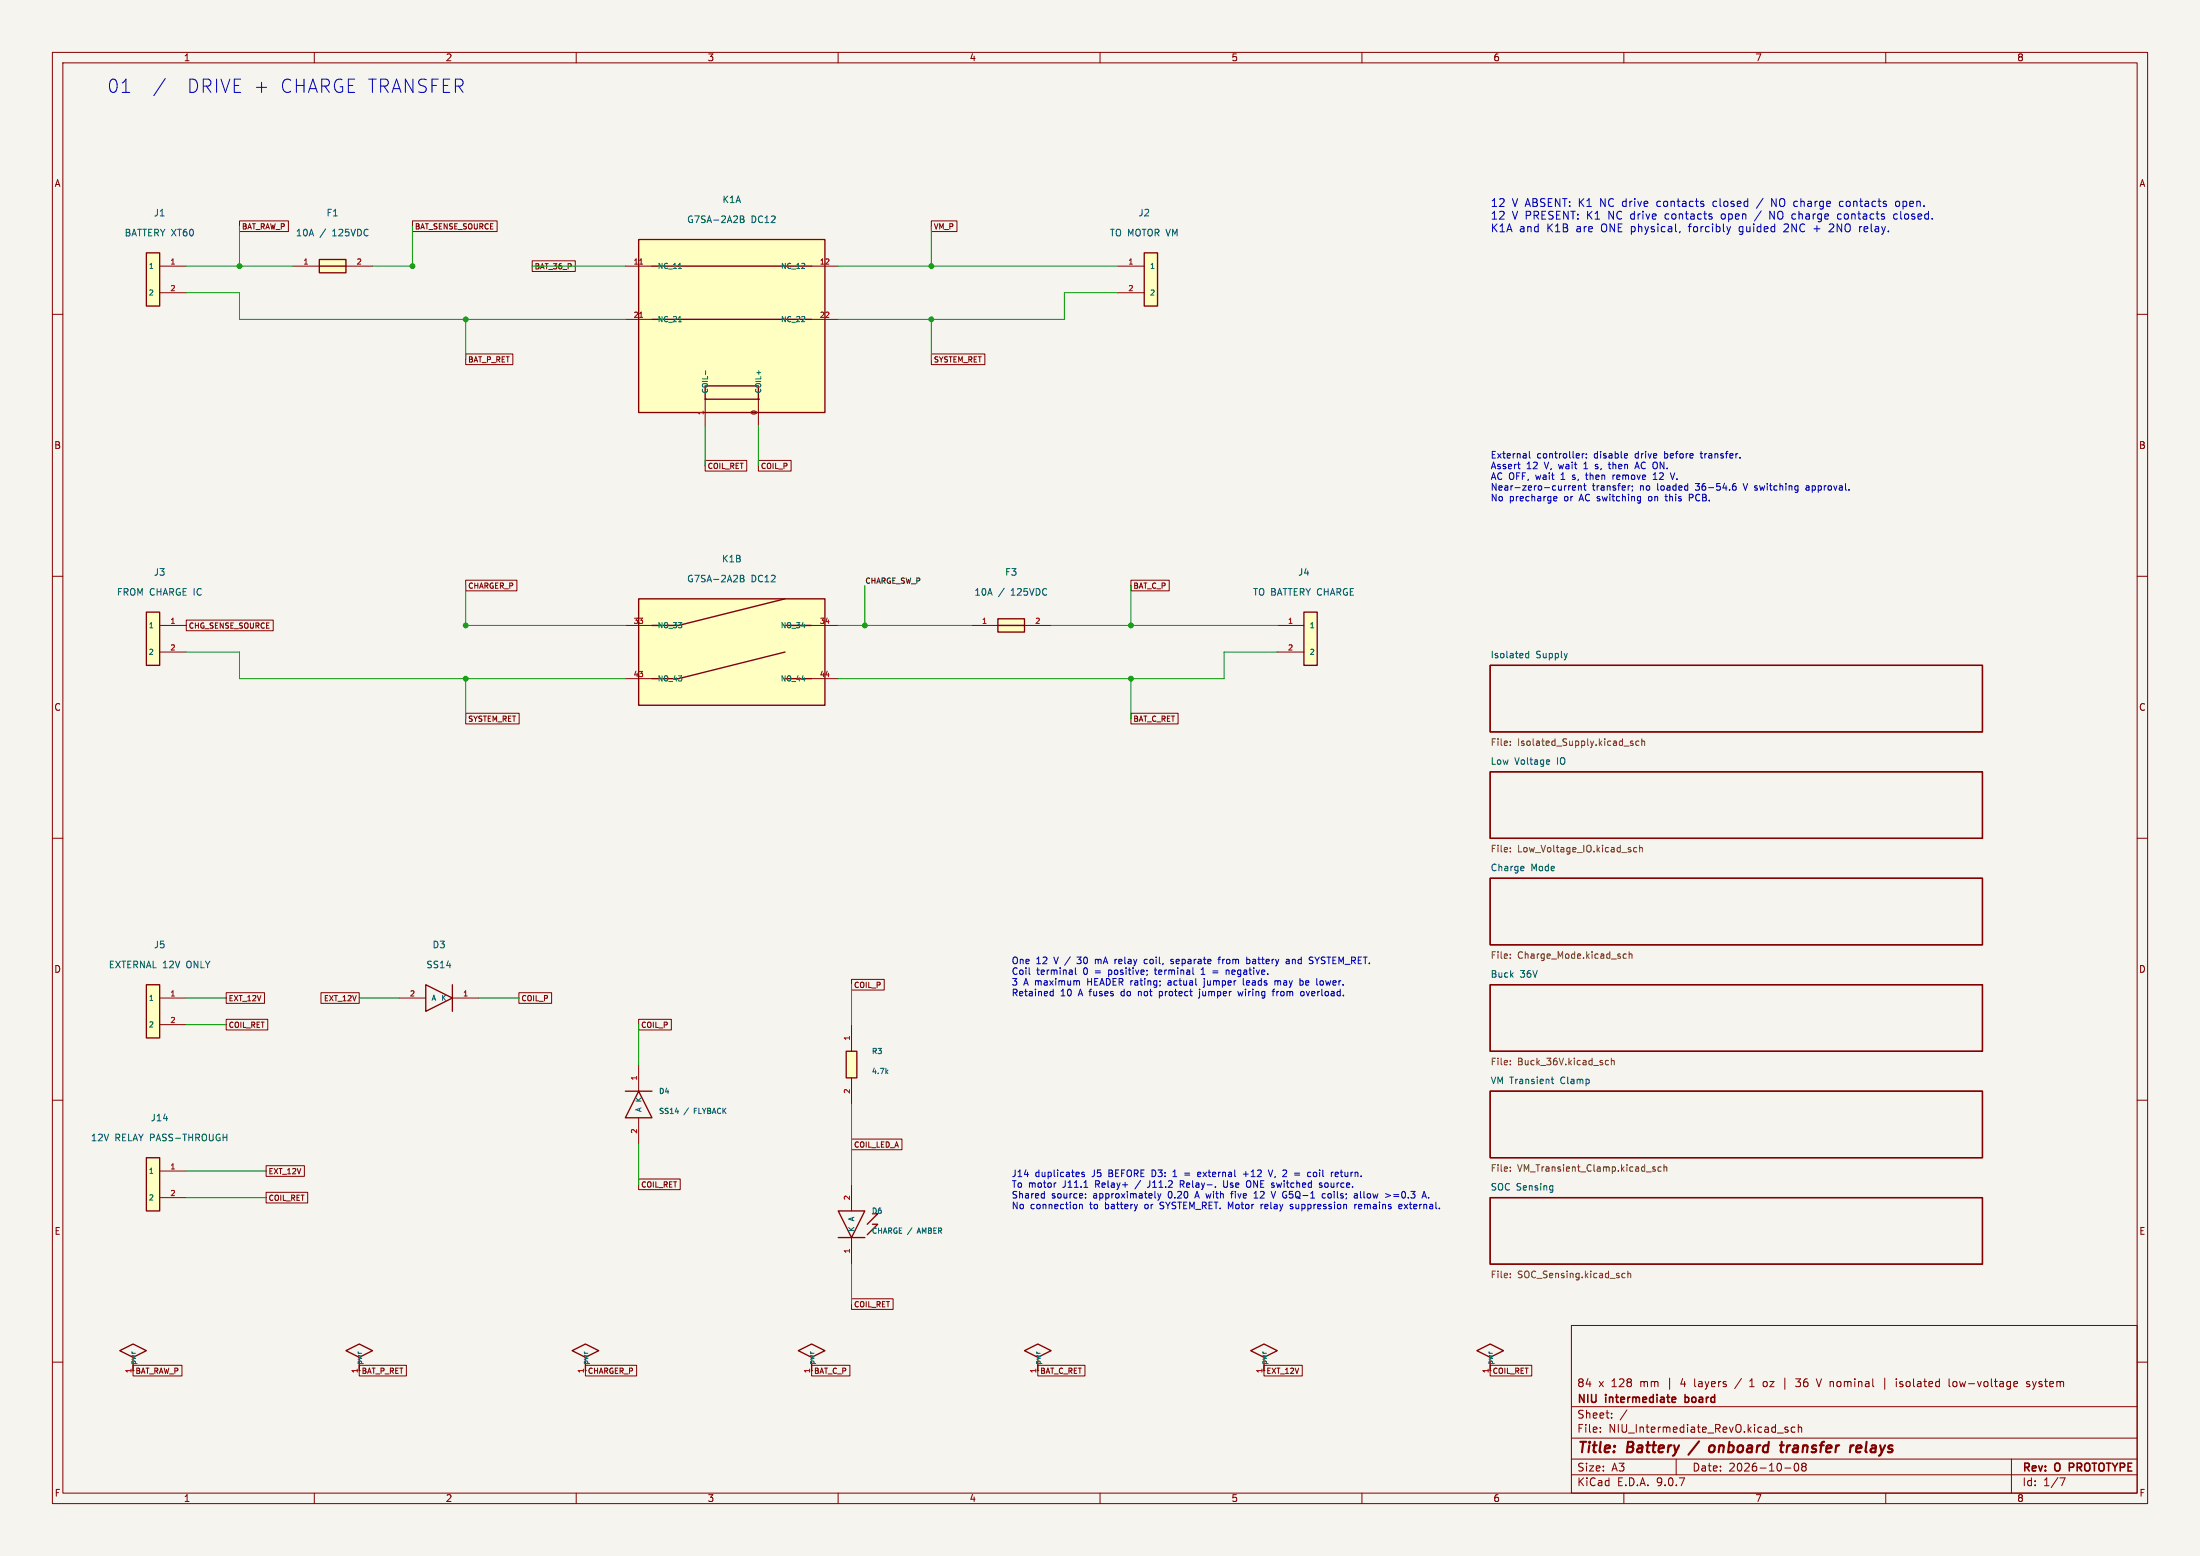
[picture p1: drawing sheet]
(kicad_sch (version 20250114) (generator "eeschema") (paper "A3") (title_block (title "Battery / onboard transfer relays") (date "2026-10-08") (rev "O PROTOTYPE") (company "NIU intermediate board") (comment 1 "84 x 128 mm | 4 layers / 1 oz | 36 V nominal | isolated low-voltage system")) (lib_symbols (symbol "NIU:CONN" (pin_names (offset 1.016)) (in_bom yes) (on_board yes) (property "Reference" "X" (at 0 5.08 0) (effects (font (size 1.27 1.27)))) (property "Value" "CONN" (at 0 -5.08 0) (effects (font (size 1.27 1.27)))) (symbol "CONN_0_1" (rectangle (start -2.54 2.54) (end 0 -7.62) (stroke (width 0.254) (type default)) (fill (type background)))) (symbol "CONN_1_1" (pin passive line (at 5.08 0 180) (length 5.08) (name "1" (effects (font (size 1.0 1.0)))) (number "1" (effects (font (size 1.0 1.0))))) (pin passive line (at 5.08 -5.08 180) (length 5.08) (name "2" (effects (font (size 1.0 1.0)))) (number "2" (effects (font (size 1.0 1.0))))))) (symbol "NIU:CONNL" (pin_names (offset 1.016)) (in_bom yes) (on_board yes) (property "Reference" "X" (at 0 5.08 0) (effects (font (size 1.27 1.27)))) (property "Value" "CONNL" (at 0 -5.08 0) (effects (font (size 1.27 1.27)))) (symbol "CONNL_0_1" (rectangle (start 0 2.54) (end 2.54 -7.62) (stroke (width 0.254) (type default)) (fill (type background)))) (symbol "CONNL_1_1" (pin passive line (at -5.08 0 0) (length 5.08) (name "1" (effects (font (size 1.0 1.0)))) (number "1" (effects (font (size 1.0 1.0))))) (pin passive line (at -5.08 -5.08 0) (length 5.08) (name "2" (effects (font (size 1.0 1.0)))) (number "2" (effects (font (size 1.0 1.0))))))) (symbol "NIU:D" (pin_names (offset 1.016)) (in_bom yes) (on_board yes) (property "Reference" "X" (at 0 5.08 0) (effects (font (size 1.27 1.27)))) (property "Value" "D" (at 0 -5.08 0) (effects (font (size 1.27 1.27)))) (symbol "D_0_1" (polyline (pts (xy 2.54 -2.54) (xy 2.54 2.54)) (stroke (width 0.254) (type default)) (fill (type none))) (polyline (pts (xy 2.54 0) (xy -2.54 2.54) (xy -2.54 -2.54) (xy 2.54 0)) (stroke (width 0.254) (type default)) (fill (type none)))) (symbol "D_1_1" (pin passive line (at 7.62 0 180) (length 5.08) (name "K" (effects (font (size 1.0 1.0)))) (number "1" (effects (font (size 1.0 1.0))))) (pin passive line (at -7.62 0 0) (length 5.08) (name "A" (effects (font (size 1.0 1.0)))) (number "2" (effects (font (size 1.0 1.0))))))) (symbol "NIU:DV" (pin_names (offset 1.016)) (in_bom yes) (on_board yes) (property "Reference" "X" (at 0 5.08 0) (effects (font (size 1.27 1.27)))) (property "Value" "DV" (at 0 -5.08 0) (effects (font (size 1.27 1.27)))) (symbol "DV_0_1" (polyline (pts (xy -2.54 2.54) (xy 2.54 2.54)) (stroke (width 0.254) (type default)) (fill (type none))) (polyline (pts (xy 0 2.54) (xy -2.54 -2.54) (xy 2.54 -2.54) (xy 0 2.54)) (stroke (width 0.254) (type default)) (fill (type none)))) (symbol "DV_1_1" (pin passive line (at 0 7.62 270) (length 5.08) (name "K" (effects (font (size 1.0 1.0)))) (number "1" (effects (font (size 1.0 1.0))))) (pin passive line (at 0 -7.62 90) (length 5.08) (name "A" (effects (font (size 1.0 1.0)))) (number "2" (effects (font (size 1.0 1.0))))))) (symbol "NIU:F" (pin_names (offset 1.016)) (in_bom yes) (on_board yes) (property "Reference" "X" (at 0 5.08 0) (effects (font (size 1.27 1.27)))) (property "Value" "F" (at 0 -5.08 0) (effects (font (size 1.27 1.27)))) (symbol "F_0_1" (rectangle (start -2.54 1.27) (end 2.54 -1.27) (stroke (width 0.254) (type default)) (fill (type background))) (polyline (pts (xy -2.54 0) (xy 2.54 0)) (stroke (width 0.254) (type default)) (fill (type none)))) (symbol "F_1_1" (pin passive line (at -7.62 0 0) (length 5.08) (name "~" (effects (font (size 1.0 1.0)))) (number "1" (effects (font (size 1.0 1.0))))) (pin passive line (at 7.62 0 180) (length 5.08) (name "~" (effects (font (size 1.0 1.0)))) (number "2" (effects (font (size 1.0 1.0))))))) (symbol "NIU:FLAG" (power) (pin_names (offset 1.016)) (in_bom yes) (on_board yes) (property "Reference" "X" (at 0 5.08 0) (effects (font (size 1.27 1.27)))) (property "Value" "FLAG" (at 0 -5.08 0) (effects (font (size 1.27 1.27)))) (symbol "FLAG_0_1" (polyline (pts (xy 0 0) (xy 0 2.54) (xy -2.54 3.81) (xy 0 5.08) (xy 2.54 3.81) (xy 0 2.54)) (stroke (width 0.254) (type default)) (fill (type none)))) (symbol "FLAG_1_1" (pin power_out line (at 0 0 90) (length 0) (name "pwr" (effects (font (size 1.0 1.0)))) (number "1" (effects (font (size 1.0 1.0))))))) (symbol "NIU:K_NC" (pin_names (offset 1.016)) (in_bom yes) (on_board yes) (property "Reference" "X" (at 0 5.08 0) (effects (font (size 1.27 1.27)))) (property "Value" "K_NC" (at 0 -5.08 0) (effects (font (size 1.27 1.27)))) (symbol "K_NC_0_1" (rectangle (start -17.78 15.24) (end 17.78 -17.78) (stroke (width 0.254) (type default)) (fill (type background))) (rectangle (start -5.08 -12.7) (end 5.08 -15.24) (stroke (width 0.254) (type default)) (fill (type background))) (polyline (pts (xy -5.08 -15.24) (xy -5.08 -15.24)) (stroke (width 0.254) (type default)) (fill (type none))) (polyline (pts (xy 5.08 -15.24) (xy 5.08 -15.24)) (stroke (width 0.254) (type default)) (fill (type none))) (polyline (pts (xy -15.24 0) (xy -10.16 0)) (stroke (width 0.254) (type default)) (fill (type none))) (polyline (pts (xy 10.16 0) (xy 15.24 0)) (stroke (width 0.254) (type default)) (fill (type none))) (polyline (pts (xy -10.16 0) (xy 10.16 0)) (stroke (width 0.254) (type default)) (fill (type none))) (polyline (pts (xy -15.24 10.16) (xy -10.16 10.16)) (stroke (width 0.254) (type default)) (fill (type none))) (polyline (pts (xy 10.16 10.16) (xy 15.24 10.16)) (stroke (width 0.254) (type default)) (fill (type none))) (polyline (pts (xy -10.16 10.16) (xy 10.16 10.16)) (stroke (width 0.254) (type default)) (fill (type none)))) (symbol "K_NC_1_1" (pin passive line (at -20.32 10.16 0) (length 5.08) (name "A_IN" (effects (font (size 1.0 1.0)))) (number "3" (effects (font (size 1.0 1.0))))) (pin passive line (at 20.32 10.16 180) (length 5.08) (name "A_OUT" (effects (font (size 1.0 1.0)))) (number "4" (effects (font (size 1.0 1.0))))) (pin passive line (at -20.32 0 0) (length 5.08) (name "B_IN" (effects (font (size 1.0 1.0)))) (number "6" (effects (font (size 1.0 1.0))))) (pin passive line (at 20.32 0 180) (length 5.08) (name "B_OUT" (effects (font (size 1.0 1.0)))) (number "5" (effects (font (size 1.0 1.0))))) (pin passive line (at -5.08 -20.32 90) (length 5.08) (name "COIL1" (effects (font (size 1.0 1.0)))) (number "1" (effects (font (size 1.0 1.0))))) (pin passive line (at 5.08 -20.32 90) (length 5.08) (name "COIL8" (effects (font (size 1.0 1.0)))) (number "8" (effects (font (size 1.0 1.0))))))) (symbol "NIU:K_NO" (pin_names (offset 1.016)) (in_bom yes) (on_board yes) (property "Reference" "X" (at 0 5.08 0) (effects (font (size 1.27 1.27)))) (property "Value" "K_NO" (at 0 -5.08 0) (effects (font (size 1.27 1.27)))) (symbol "K_NO_0_1" (rectangle (start -17.78 15.24) (end 17.78 -17.78) (stroke (width 0.254) (type default)) (fill (type background))) (rectangle (start -5.08 -12.7) (end 5.08 -15.24) (stroke (width 0.254) (type default)) (fill (type background))) (polyline (pts (xy -5.08 -15.24) (xy -5.08 -15.24)) (stroke (width 0.254) (type default)) (fill (type none))) (polyline (pts (xy 5.08 -15.24) (xy 5.08 -15.24)) (stroke (width 0.254) (type default)) (fill (type none))) (polyline (pts (xy -15.24 0) (xy -10.16 0)) (stroke (width 0.254) (type default)) (fill (type none))) (polyline (pts (xy 10.16 0) (xy 15.24 0)) (stroke (width 0.254) (type default)) (fill (type none))) (polyline (pts (xy -10.16 0) (xy 10.16 5.08)) (stroke (width 0.254) (type default)) (fill (type none))) (polyline (pts (xy -15.24 10.16) (xy -10.16 10.16)) (stroke (width 0.254) (type default)) (fill (type none))) (polyline (pts (xy 10.16 10.16) (xy 15.24 10.16)) (stroke (width 0.254) (type default)) (fill (type none))) (polyline (pts (xy -10.16 10.16) (xy 10.16 15.24)) (stroke (width 0.254) (type default)) (fill (type none)))) (symbol "K_NO_1_1" (pin passive line (at -20.32 10.16 0) (length 5.08) (name "A_IN" (effects (font (size 1.0 1.0)))) (number "3" (effects (font (size 1.0 1.0))))) (pin passive line (at 20.32 10.16 180) (length 5.08) (name "A_OUT" (effects (font (size 1.0 1.0)))) (number "4" (effects (font (size 1.0 1.0))))) (pin passive line (at -20.32 0 0) (length 5.08) (name "B_IN" (effects (font (size 1.0 1.0)))) (number "6" (effects (font (size 1.0 1.0))))) (pin passive line (at 20.32 0 180) (length 5.08) (name "B_OUT" (effects (font (size 1.0 1.0)))) (number "5" (effects (font (size 1.0 1.0))))) (pin passive line (at -5.08 -20.32 90) (length 5.08) (name "COIL1" (effects (font (size 1.0 1.0)))) (number "1" (effects (font (size 1.0 1.0))))) (pin passive line (at 5.08 -20.32 90) (length 5.08) (name "COIL8" (effects (font (size 1.0 1.0)))) (number "8" (effects (font (size 1.0 1.0))))))) (symbol "NIU:LED" (pin_names (offset 1.016)) (in_bom yes) (on_board yes) (property "Reference" "X" (at 0 5.08 0) (effects (font (size 1.27 1.27)))) (property "Value" "LED" (at 0 -5.08 0) (effects (font (size 1.27 1.27)))) (symbol "LED_0_1" (polyline (pts (xy -2.54 -2.54) (xy 2.54 -2.54)) (stroke (width 0.254) (type default)) (fill (type none))) (polyline (pts (xy 0 -2.54) (xy -2.54 2.54) (xy 2.54 2.54) (xy 0 -2.54)) (stroke (width 0.254) (type default)) (fill (type none))) (polyline (pts (xy 3 0) (xy 5 2) (xy 4 2)) (stroke (width 0.254) (type default)) (fill (type none))) (polyline (pts (xy 3 -2) (xy 5 0) (xy 4 0)) (stroke (width 0.254) (type default)) (fill (type none)))) (symbol "LED_1_1" (pin passive line (at 0 -7.62 90) (length 5.08) (name "K" (effects (font (size 1.0 1.0)))) (number "1" (effects (font (size 1.0 1.0))))) (pin passive line (at 0 7.62 270) (length 5.08) (name "A" (effects (font (size 1.0 1.0)))) (number "2" (effects (font (size 1.0 1.0))))))) (symbol "NIU:RV" (pin_names (offset 1.016)) (in_bom yes) (on_board yes) (property "Reference" "X" (at 0 5.08 0) (effects (font (size 1.27 1.27)))) (property "Value" "RV" (at 0 -5.08 0) (effects (font (size 1.27 1.27)))) (symbol "RV_0_1" (rectangle (start -1.016 2.54) (end 1.016 -2.54) (stroke (width 0.254) (type default)) (fill (type background)))) (symbol "RV_1_1" (pin passive line (at 0 7.62 270) (length 5.08) (name "~" (effects (font (size 1.0 1.0)))) (number "1" (effects (font (size 1.0 1.0))))) (pin passive line (at 0 -7.62 90) (length 5.08) (name "~" (effects (font (size 1.0 1.0)))) (number "2" (effects (font (size 1.0 1.0))))))) (symbol "NIU:G7SA_2A2B" (pin_names (offset 1.016)) (in_bom yes) (on_board yes) (property "Reference" "K" (at 0 5.08 0) (effects (font (size 1.27 1.27)))) (property "Value" "G7SA-2A2B" (at 0 -5.08 0) (effects (font (size 1.27 1.27)))) (symbol "G7SA_2A2B_1_1" (rectangle (start -17.78 15.24) (end 17.78 -17.78) (stroke (width 0.254) (type default)) (fill (type background))) (rectangle (start -5.08 -12.7) (end 5.08 -15.24) (stroke (width 0.254) (type default)) (fill (type background))) (polyline (pts (xy -5.08 -15.24) (xy -5.08 -15.24)) (stroke (width 0.254) (type default)) (fill (type none))) (polyline (pts (xy 5.08 -15.24) (xy 5.08 -15.24)) (stroke (width 0.254) (type default)) (fill (type none))) (polyline (pts (xy -15.24 0) (xy -10.16 0)) (stroke (width 0.254) (type default)) (fill (type none))) (polyline (pts (xy 10.16 0) (xy 15.24 0)) (stroke (width 0.254) (type default)) (fill (type none))) (polyline (pts (xy -10.16 0) (xy 10.16 0)) (stroke (width 0.254) (type default)) (fill (type none))) (polyline (pts (xy -15.24 10.16) (xy -10.16 10.16)) (stroke (width 0.254) (type default)) (fill (type none))) (polyline (pts (xy 10.16 10.16) (xy 15.24 10.16)) (stroke (width 0.254) (type default)) (fill (type none))) (polyline (pts (xy -10.16 10.16) (xy 10.16 10.16)) (stroke (width 0.254) (type default)) (fill (type none))) (pin passive line (at -20.32 10.16 0) (length 5.08) (name "NC_11" (effects (font (size 1.0 1.0)))) (number "11" (effects (font (size 1.0 1.0))))) (pin passive line (at 20.32 10.16 180) (length 5.08) (name "NC_12" (effects (font (size 1.0 1.0)))) (number "12" (effects (font (size 1.0 1.0))))) (pin passive line (at -20.32 0 0) (length 5.08) (name "NC_21" (effects (font (size 1.0 1.0)))) (number "21" (effects (font (size 1.0 1.0))))) (pin passive line (at 20.32 0 180) (length 5.08) (name "NC_22" (effects (font (size 1.0 1.0)))) (number "22" (effects (font (size 1.0 1.0))))) (pin passive line (at -5.08 -20.32 90) (length 5.08) (name "COIL-" (effects (font (size 1.0 1.0)))) (number "1" (effects (font (size 1.0 1.0))))) (pin passive line (at 5.08 -20.32 90) (length 5.08) (name "COIL+" (effects (font (size 1.0 1.0)))) (number "0" (effects (font (size 1.0 1.0)))))) (symbol "G7SA_2A2B_2_1" (rectangle (start -17.78 15.24) (end 17.78 -5.08) (stroke (width 0.254) (type default)) (fill (type background))) (polyline (pts (xy -15.24 0) (xy -10.16 0)) (stroke (width 0.254) (type default)) (fill (type none))) (polyline (pts (xy 10.16 0) (xy 15.24 0)) (stroke (width 0.254) (type default)) (fill (type none))) (polyline (pts (xy -10.16 0) (xy 10.16 5.08)) (stroke (width 0.254) (type default)) (fill (type none))) (polyline (pts (xy -15.24 10.16) (xy -10.16 10.16)) (stroke (width 0.254) (type default)) (fill (type none))) (polyline (pts (xy 10.16 10.16) (xy 15.24 10.16)) (stroke (width 0.254) (type default)) (fill (type none))) (polyline (pts (xy -10.16 10.16) (xy 10.16 15.24)) (stroke (width 0.254) (type default)) (fill (type none))) (pin passive line (at -20.32 10.16 0) (length 5.08) (name "NO_33" (effects (font (size 1.0 1.0)))) (number "33" (effects (font (size 1.0 1.0))))) (pin passive line (at 20.32 10.16 180) (length 5.08) (name "NO_34" (effects (font (size 1.0 1.0)))) (number "34" (effects (font (size 1.0 1.0))))) (pin passive line (at -20.32 0 0) (length 5.08) (name "NO_43" (effects (font (size 1.0 1.0)))) (number "43" (effects (font (size 1.0 1.0))))) (pin passive line (at 20.32 0 180) (length 5.08) (name "NO_44" (effects (font (size 1.0 1.0)))) (number "44" (effects (font (size 1.0 1.0)))))))) (text "01  /  DRIVE + CHARGE TRANSFER" (at 20.32 15.24 0) (effects (font (size 2.54 2.54)) (justify left top))) (global_label "BAT_RAW_P" (shape passive) (at 45.72 43.18 0) (effects (font (size 1.016 1.016)) (justify left))) (junction (at 45.72 50.8) (diameter 0) (color 0 0 0 0)) (global_label "BAT_SENSE_SOURCE" (shape passive) (at 78.74 43.18 0) (effects (font (size 1.016 1.016)) (justify left))) (junction (at 78.74 50.8) (diameter 0) (color 0 0 0 0)) (global_label "BAT_P_RET" (shape passive) (at 88.9 68.58 0) (effects (font (size 1.016 1.016)) (justify left))) (junction (at 88.9 60.96) (diameter 0) (color 0 0 0 0)) (global_label "VM_P" (shape passive) (at 177.8 43.18 0) (effects (font (size 1.016 1.016)) (justify left))) (junction (at 177.8 50.8) (diameter 0) (color 0 0 0 0)) (global_label "SYSTEM_RET" (shape passive) (at 177.8 68.58 0) (effects (font (size 1.016 1.016)) (justify left))) (junction (at 177.8 60.96) (diameter 0) (color 0 0 0 0)) (global_label "CHARGER_P" (shape passive) (at 88.9 111.76 0) (effects (font (size 1.016 1.016)) (justify left))) (junction (at 88.9 119.38) (diameter 0) (color 0 0 0 0)) (global_label "SYSTEM_RET" (shape passive) (at 88.9 137.16 0) (effects (font (size 1.016 1.016)) (justify left))) (junction (at 88.9 129.54) (diameter 0) (color 0 0 0 0)) (label "CHARGE_SW_P" (at 165.1 111.76 0) (effects (font (size 1.016 1.016)) (justify left bottom))) (junction (at 165.1 119.38) (diameter 0) (color 0 0 0 0)) (global_label "BAT_C_P" (shape passive) (at 215.9 111.76 0) (effects (font (size 1.016 1.016)) (justify left))) (junction (at 215.9 119.38) (diameter 0) (color 0 0 0 0)) (global_label "BAT_C_RET" (shape passive) (at 215.9 137.16 0) (effects (font (size 1.016 1.016)) (justify left))) (junction (at 215.9 129.54) (diameter 0) (color 0 0 0 0)) (global_label "BAT_36_P" (shape passive) (at 101.6 50.8 0) (effects (font (size 1.016 1.016)) (justify left))) (symbol (lib_id "NIU:CONN") (at 30.48 50.8 0) (unit 1) (in_bom yes) (on_board yes) (dnp no) (property "Reference" "J1" (at 30.48 40.64 0) (effects (font (size 1.27 1.27)))) (property "Value" "BATTERY XT60" (at 30.48 44.45 0) (effects (font (size 1.27 1.27)))) (property "Footprint" "NIU:AMASS_XT60-M_Vertical_PositivePin1" (at 30.48 50.8 0) (effects (font (size 1.27 1.27)) (hide yes))) (property "Datasheet" "" (at 30.48 50.8 0) (effects (font (size 1.27 1.27)) (hide yes))) (property "MPN" "XT60-M" (at 30.48 50.8 0) (effects (font (size 1.27 1.27)) (hide yes))) (property "Rating" "54.6V max intended pack" (at 30.48 50.8 0) (effects (font (size 1.27 1.27)) (hide yes))) (property "Notes" "" (at 30.48 50.8 0) (effects (font (size 1.27 1.27)) (hide yes))) (pin "1") (pin "2") (property "Manufacturer" "AMASS" (at 30.48 50.8 0) (effects (font (size 1.27 1.27)) (hide yes))) (property "Mouser" "" (at 30.48 50.8 0) (effects (font (size 1.27 1.27)) (hide yes)))) (symbol (lib_id "NIU:F") (at 63.5 50.8 0) (unit 1) (in_bom yes) (on_board yes) (dnp no) (property "Reference" "F1" (at 63.5 40.64 0) (effects (font (size 1.27 1.27)))) (property "Value" "10A / 125VDC" (at 63.5 44.45 0) (effects (font (size 1.27 1.27)))) (property "Footprint" "NIU:Fuse_SCHURTER_UMT-H_5.3x16" (at 63.5 50.8 0) (effects (font (size 1.27 1.27)) (hide yes))) (property "Datasheet" "" (at 63.5 50.8 0) (effects (font (size 1.27 1.27)) (hide yes))) (property "MPN" "3403.0284.23" (at 63.5 50.8 0) (effects (font (size 1.27 1.27)) (hide yes))) (property "Rating" "10A time lag; Schurter UMT-H" (at 63.5 50.8 0) (effects (font (size 1.27 1.27)) (hide yes))) (property "Notes" "" (at 63.5 50.8 0) (effects (font (size 1.27 1.27)) (hide yes))) (pin "1") (pin "2") (property "Manufacturer" "Schurter" (at 63.5 50.8 0) (effects (font (size 1.27 1.27)) (hide yes))) (property "Mouser" "693-3403.0284.23" (at 63.5 50.8 0) (effects (font (size 1.27 1.27)) (hide yes)))) (symbol (lib_id "NIU:G7SA_2A2B") (at 139.7 60.96 0) (unit 1) (in_bom yes) (on_board yes) (dnp no) (property "Reference" "K1" (at 139.7 38.1 0) (effects (font (size 1.27 1.27)))) (property "Value" "G7SA-2A2B DC12" (at 139.7 41.910000000000004 0) (effects (font (size 1.27 1.27)))) (property "Footprint" "NIU:Omron_G7SA_2A2B_TopView" (at 139.7 60.96 0) (effects (font (size 1.27 1.27)) (hide yes))) (property "Datasheet" "https://www.ia.omron.com/products/family/386/" (at 139.7 60.96 0) (effects (font (size 1.27 1.27)) (hide yes))) (property "MPN" "G7SA-2A2B DC12" (at 139.7 60.96 0) (effects (font (size 1.27 1.27)) (hide yes))) (property "Rating" "2NC+2NO forcibly guided; 12V/30mA coil; 6A carry; DC load switching must be derated" (at 139.7 60.96 0) (effects (font (size 1.27 1.27)) (hide yes))) (property "Notes" "One physical relay. 11-12 and 21-22 are NC drive contacts; 33-34 and 43-44 are NO charge contacts. Coil 0 positive, 1 negative. Near-zero-current transfer only; no loaded 36-54.6V switching approval. Header/harness current limit is lower than relay rating." (at 139.7 60.96 0) (effects (font (size 1.27 1.27)) (hide yes))) (pin "11") (pin "12") (pin "21") (pin "22") (pin "1") (pin "0") (property "Manufacturer" "Omron Automation and Safety" (at 139.7 60.96 0) (effects (font (size 1.27 1.27)) (hide yes))) (property "Mouser" "653-G7SA-2A2BDC12" (at 139.7 60.96 0) (effects (font (size 1.27 1.27)) (hide yes)))) (global_label "COIL_RET" (shape passive) (at 134.62 88.9 0) (effects (font (size 1.016 1.016)) (justify left))) (global_label "COIL_P" (shape passive) (at 144.78 88.9 0) (effects (font (size 1.016 1.016)) (justify left))) (symbol (lib_id "NIU:CONNL") (at 218.44 50.8 0) (unit 1) (in_bom yes) (on_board yes) (dnp no) (property "Reference" "J2" (at 218.44 40.64 0) (effects (font (size 1.27 1.27)))) (property "Value" "TO MOTOR VM" (at 218.44 44.45 0) (effects (font (size 1.27 1.27)))) (property "Footprint" "NIU:PinHeader_1x02_P2.54mm_Vertical" (at 218.44 50.8 0) (effects (font (size 1.27 1.27)) (hide yes))) (property "Datasheet" "" (at 218.44 50.8 0) (effects (font (size 1.27 1.27)) (hide yes))) (property "MPN" "M20-9990245" (at 218.44 50.8 0) (effects (font (size 1.27 1.27)) (hide yes))) (property "Rating" "3A max per header contact; mating lead rating may be lower" (at 218.44 50.8 0) (effects (font (size 1.27 1.27)) (hide yes))) (property "Notes" "0.64mm square pins at 2.54mm pitch. Ordinary female jumper sockets fit. External current limiting required for the actual harness; 10A fuse is not jumper overload protection." (at 218.44 50.8 0) (effects (font (size 1.27 1.27)) (hide yes))) (pin "1") (pin "2") (property "Manufacturer" "Harwin" (at 218.44 50.8 0) (effects (font (size 1.27 1.27)) (hide yes))) (property "Mouser" "855-M20-9990245" (at 218.44 50.8 0) (effects (font (size 1.27 1.27)) (hide yes)))) (symbol (lib_id "NIU:CONN") (at 30.48 119.38 0) (unit 1) (in_bom yes) (on_board yes) (dnp no) (property "Reference" "J3" (at 30.48 109.22 0) (effects (font (size 1.27 1.27)))) (property "Value" "FROM CHARGE IC" (at 30.48 113.03 0) (effects (font (size 1.27 1.27)))) (property "Footprint" "NIU:PinHeader_1x02_P2.54mm_Vertical" (at 30.48 119.38 0) (effects (font (size 1.27 1.27)) (hide yes))) (property "Datasheet" "" (at 30.48 119.38 0) (effects (font (size 1.27 1.27)) (hide yes))) (property "MPN" "M20-9990245" (at 30.48 119.38 0) (effects (font (size 1.27 1.27)) (hide yes))) (property "Rating" "3A max per header contact; mating lead rating may be lower" (at 30.48 119.38 0) (effects (font (size 1.27 1.27)) (hide yes))) (property "Notes" "0.64mm square pins at 2.54mm pitch. Ordinary female jumper sockets fit. External current limiting required for the actual harness; 10A fuse is not jumper overload protection." (at 30.48 119.38 0) (effects (font (size 1.27 1.27)) (hide yes))) (pin "1") (pin "2") (property "Manufacturer" "Harwin" (at 30.48 119.38 0) (effects (font (size 1.27 1.27)) (hide yes))) (property "Mouser" "855-M20-9990245" (at 30.48 119.38 0) (effects (font (size 1.27 1.27)) (hide yes)))) (symbol (lib_id "NIU:G7SA_2A2B") (at 139.7 129.54 0) (unit 2) (in_bom yes) (on_board yes) (dnp no) (property "Reference" "K1" (at 139.7 106.67999999999999 0) (effects (font (size 1.27 1.27)))) (property "Value" "G7SA-2A2B DC12" (at 139.7 110.49 0) (effects (font (size 1.27 1.27)))) (property "Footprint" "NIU:Omron_G7SA_2A2B_TopView" (at 139.7 129.54 0) (effects (font (size 1.27 1.27)) (hide yes))) (property "Datasheet" "https://www.ia.omron.com/products/family/386/" (at 139.7 129.54 0) (effects (font (size 1.27 1.27)) (hide yes))) (property "MPN" "G7SA-2A2B DC12" (at 139.7 129.54 0) (effects (font (size 1.27 1.27)) (hide yes))) (property "Rating" "2NC+2NO forcibly guided; 12V/30mA coil; 6A carry; DC load switching must be derated" (at 139.7 129.54 0) (effects (font (size 1.27 1.27)) (hide yes))) (property "Notes" "One physical relay. 11-12 and 21-22 are NC drive contacts; 33-34 and 43-44 are NO charge contacts. Coil 0 positive, 1 negative. Near-zero-current transfer only; no loaded 36-54.6V switching approval. Header/harness current limit is lower than relay rating." (at 139.7 129.54 0) (effects (font (size 1.27 1.27)) (hide yes))) (pin "33") (pin "34") (pin "43") (pin "44") (property "Manufacturer" "Omron Automation and Safety" (at 139.7 129.54 0) (effects (font (size 1.27 1.27)) (hide yes))) (property "Mouser" "653-G7SA-2A2BDC12" (at 139.7 129.54 0) (effects (font (size 1.27 1.27)) (hide yes)))) (symbol (lib_id "NIU:F") (at 193.04 119.38 0) (unit 1) (in_bom yes) (on_board yes) (dnp no) (property "Reference" "F3" (at 193.04 109.22 0) (effects (font (size 1.27 1.27)))) (property "Value" "10A / 125VDC" (at 193.04 113.03 0) (effects (font (size 1.27 1.27)))) (property "Footprint" "NIU:Fuse_SCHURTER_UMT-H_5.3x16" (at 193.04 119.38 0) (effects (font (size 1.27 1.27)) (hide yes))) (property "Datasheet" "" (at 193.04 119.38 0) (effects (font (size 1.27 1.27)) (hide yes))) (property "MPN" "3403.0284.23" (at 193.04 119.38 0) (effects (font (size 1.27 1.27)) (hide yes))) (property "Rating" "10A time lag; Schurter UMT-H" (at 193.04 119.38 0) (effects (font (size 1.27 1.27)) (hide yes))) (property "Notes" "" (at 193.04 119.38 0) (effects (font (size 1.27 1.27)) (hide yes))) (pin "1") (pin "2") (property "Manufacturer" "Schurter" (at 193.04 119.38 0) (effects (font (size 1.27 1.27)) (hide yes))) (property "Mouser" "693-3403.0284.23" (at 193.04 119.38 0) (effects (font (size 1.27 1.27)) (hide yes)))) (symbol (lib_id "NIU:CONNL") (at 248.92 119.38 0) (unit 1) (in_bom yes) (on_board yes) (dnp no) (property "Reference" "J4" (at 248.92 109.22 0) (effects (font (size 1.27 1.27)))) (property "Value" "TO BATTERY CHARGE" (at 248.92 113.03 0) (effects (font (size 1.27 1.27)))) (property "Footprint" "NIU:PinHeader_1x02_P2.54mm_Vertical" (at 248.92 119.38 0) (effects (font (size 1.27 1.27)) (hide yes))) (property "Datasheet" "" (at 248.92 119.38 0) (effects (font (size 1.27 1.27)) (hide yes))) (property "MPN" "M20-9990245" (at 248.92 119.38 0) (effects (font (size 1.27 1.27)) (hide yes))) (property "Rating" "3A max per header contact; mating lead rating may be lower" (at 248.92 119.38 0) (effects (font (size 1.27 1.27)) (hide yes))) (property "Notes" "0.64mm square pins at 2.54mm pitch. Ordinary female jumper sockets fit. External current limiting required for the actual harness; 10A fuse is not jumper overload protection." (at 248.92 119.38 0) (effects (font (size 1.27 1.27)) (hide yes))) (pin "1") (pin "2") (property "Manufacturer" "Harwin" (at 248.92 119.38 0) (effects (font (size 1.27 1.27)) (hide yes))) (property "Mouser" "855-M20-9990245" (at 248.92 119.38 0) (effects (font (size 1.27 1.27)) (hide yes)))) (symbol (lib_id "NIU:CONN") (at 30.48 190.5 0) (unit 1) (in_bom yes) (on_board yes) (dnp no) (property "Reference" "J5" (at 30.48 180.34 0) (effects (font (size 1.27 1.27)))) (property "Value" "EXTERNAL 12V ONLY" (at 30.48 184.15 0) (effects (font (size 1.27 1.27)))) (property "Footprint" "NIU:PinHeader_1x02_P2.54mm_Vertical" (at 30.48 190.5 0) (effects (font (size 1.27 1.27)) (hide yes))) (property "Datasheet" "" (at 30.48 190.5 0) (effects (font (size 1.27 1.27)) (hide yes))) (property "MPN" "M20-9990245" (at 30.48 190.5 0) (effects (font (size 1.27 1.27)) (hide yes))) (property "Rating" "3A header / LV signals" (at 30.48 190.5 0) (effects (font (size 1.27 1.27)) (hide yes))) (property "Notes" "" (at 30.48 190.5 0) (effects (font (size 1.27 1.27)) (hide yes))) (pin "1") (pin "2") (property "Manufacturer" "Harwin" (at 30.48 190.5 0) (effects (font (size 1.27 1.27)) (hide yes))) (property "Mouser" "855-M20-9990245" (at 30.48 190.5 0) (effects (font (size 1.27 1.27)) (hide yes)))) (global_label "EXT_12V" (shape passive) (at 43.18 190.5 0) (effects (font (size 1.016 1.016)) (justify left))) (global_label "COIL_RET" (shape passive) (at 43.18 195.58 0) (effects (font (size 1.016 1.016)) (justify left))) (symbol (lib_id "NIU:D") (at 83.82 190.5 0) (unit 1) (in_bom yes) (on_board yes) (dnp no) (property "Reference" "D3" (at 83.82 180.34 0) (effects (font (size 1.27 1.27)))) (property "Value" "SS14" (at 83.82 184.15 0) (effects (font (size 1.27 1.27)))) (property "Footprint" "NIU:D_SMA" (at 83.82 190.5 0) (effects (font (size 1.27 1.27)) (hide yes))) (property "Datasheet" "" (at 83.82 190.5 0) (effects (font (size 1.27 1.27)) (hide yes))) (property "MPN" "SS14-E3/61T" (at 83.82 190.5 0) (effects (font (size 1.27 1.27)) (hide yes))) (property "Rating" "40V 1A Schottky" (at 83.82 190.5 0) (effects (font (size 1.27 1.27)) (hide yes))) (property "Notes" "Reverse input protection" (at 83.82 190.5 0) (effects (font (size 1.27 1.27)) (hide yes))) (pin "1") (pin "2") (property "Manufacturer" "Vishay Semiconductors" (at 83.82 190.5 0) (effects (font (size 1.27 1.27)) (hide yes))) (property "Mouser" "625-SS14-E3" (at 83.82 190.5 0) (effects (font (size 1.27 1.27)) (hide yes)))) (global_label "COIL_P" (shape passive) (at 99.06 190.5 0) (effects (font (size 1.016 1.016)) (justify left))) (global_label "EXT_12V" (shape passive) (at 68.58 190.5 180) (effects (font (size 1.016 1.016)) (justify right))) (symbol (lib_id "NIU:DV") (at 121.92 210.82 0) (unit 1) (in_bom yes) (on_board yes) (dnp no) (property "Reference" "D4" (at 125.73 208.28 0) (effects (font (size 1.016 1.016)) (justify left))) (property "Value" "SS14 / FLYBACK" (at 125.73 212.09 0) (effects (font (size 1.016 1.016)) (justify left))) (property "Footprint" "NIU:D_SMA" (at 121.92 210.82 0) (effects (font (size 1.27 1.27)) (hide yes))) (property "Datasheet" "" (at 121.92 210.82 0) (effects (font (size 1.27 1.27)) (hide yes))) (property "MPN" "SS14-E3/61T" (at 121.92 210.82 0) (effects (font (size 1.27 1.27)) (hide yes))) (property "Rating" "40V 1A Schottky" (at 121.92 210.82 0) (effects (font (size 1.27 1.27)) (hide yes))) (property "Notes" "Flyback diode across the single K1 coil; no shared-coil timing dependency." (at 121.92 210.82 0) (effects (font (size 1.27 1.27)) (hide yes))) (pin "1") (pin "2") (property "Manufacturer" "Vishay Semiconductors" (at 121.92 210.82 0) (effects (font (size 1.27 1.27)) (hide yes))) (property "Mouser" "625-SS14-E3" (at 121.92 210.82 0) (effects (font (size 1.27 1.27)) (hide yes)))) (global_label "COIL_P" (shape passive) (at 121.92 195.58 0) (effects (font (size 1.016 1.016)) (justify left))) (global_label "COIL_RET" (shape passive) (at 121.92 226.06 0) (effects (font (size 1.016 1.016)) (justify left))) (symbol (lib_id "NIU:RV") (at 162.56 203.2 0) (unit 1) (in_bom yes) (on_board yes) (dnp no) (property "Reference" "R3" (at 166.37 200.66 0) (effects (font (size 1.016 1.016)) (justify left))) (property "Value" "4.7k" (at 166.37 204.47 0) (effects (font (size 1.016 1.016)) (justify left))) (property "Footprint" "NIU:R_0805_2012Metric" (at 162.56 203.2 0) (effects (font (size 1.27 1.27)) (hide yes))) (property "Datasheet" "" (at 162.56 203.2 0) (effects (font (size 1.27 1.27)) (hide yes))) (property "MPN" "RC0805FR-074K7L" (at 162.56 203.2 0) (effects (font (size 1.27 1.27)) (hide yes))) (property "Rating" "1%, 0.125W" (at 162.56 203.2 0) (effects (font (size 1.27 1.27)) (hide yes))) (property "Notes" "" (at 162.56 203.2 0) (effects (font (size 1.27 1.27)) (hide yes))) (pin "1") (pin "2") (property "Manufacturer" "YAGEO" (at 162.56 203.2 0) (effects (font (size 1.27 1.27)) (hide yes))) (property "Mouser" "603-RC0805FR-074K7L" (at 162.56 203.2 0) (effects (font (size 1.27 1.27)) (hide yes)))) (global_label "COIL_P" (shape passive) (at 162.56 187.96 0) (effects (font (size 1.016 1.016)) (justify left))) (global_label "COIL_LED_A" (shape passive) (at 162.56 218.44 0) (effects (font (size 1.016 1.016)) (justify left))) (symbol (lib_id "NIU:LED") (at 162.56 233.68 0) (unit 1) (in_bom yes) (on_board yes) (dnp no) (property "Reference" "D6" (at 166.37 231.14000000000001 0) (effects (font (size 1.016 1.016)) (justify left))) (property "Value" "CHARGE / AMBER" (at 166.37 234.95000000000002 0) (effects (font (size 1.016 1.016)) (justify left))) (property "Footprint" "NIU:LED_0805_2012Metric" (at 162.56 233.68 0) (effects (font (size 1.27 1.27)) (hide yes))) (property "Datasheet" "" (at 162.56 233.68 0) (effects (font (size 1.27 1.27)) (hide yes))) (property "MPN" "LTST-C170KSKT" (at 162.56 233.68 0) (effects (font (size 1.27 1.27)) (hide yes))) (property "Rating" "0805 amber" (at 162.56 233.68 0) (effects (font (size 1.27 1.27)) (hide yes))) (property "Notes" "" (at 162.56 233.68 0) (effects (font (size 1.27 1.27)) (hide yes))) (pin "1") (pin "2") (property "Manufacturer" "LITEON" (at 162.56 233.68 0) (effects (font (size 1.27 1.27)) (hide yes))) (property "Mouser" "859-LTST-C170KSKT" (at 162.56 233.68 0) (effects (font (size 1.27 1.27)) (hide yes)))) (global_label "COIL_RET" (shape passive) (at 162.56 248.92 0) (effects (font (size 1.016 1.016)) (justify left))) (symbol (lib_id "NIU:FLAG") (at 25.4 261.62 0) (unit 1) (in_bom yes) (on_board yes) (dnp no) (property "Reference" "#FLG10" (at 25.4 251.46 0) (effects (font (size 1.27 1.27)) (hide yes))) (property "Value" "PWR_FLAG" (at 25.4 255.27 0) (effects (font (size 1.27 1.27)) (hide yes))) (property "Footprint" "" (at 25.4 261.62 0) (effects (font (size 1.27 1.27)) (hide yes))) (property "Datasheet" "" (at 25.4 261.62 0) (effects (font (size 1.27 1.27)) (hide yes))) (property "MPN" "" (at 25.4 261.62 0) (effects (font (size 1.27 1.27)) (hide yes))) (property "Rating" "" (at 25.4 261.62 0) (effects (font (size 1.27 1.27)) (hide yes))) (property "Notes" "" (at 25.4 261.62 0) (effects (font (size 1.27 1.27)) (hide yes))) (pin "1")) (global_label "BAT_RAW_P" (shape passive) (at 25.4 261.62 0) (effects (font (size 1.016 1.016)) (justify left))) (symbol (lib_id "NIU:FLAG") (at 68.58 261.62 0) (unit 1) (in_bom yes) (on_board yes) (dnp no) (property "Reference" "#FLG11" (at 68.58 251.46 0) (effects (font (size 1.27 1.27)) (hide yes))) (property "Value" "PWR_FLAG" (at 68.58 255.27 0) (effects (font (size 1.27 1.27)) (hide yes))) (property "Footprint" "" (at 68.58 261.62 0) (effects (font (size 1.27 1.27)) (hide yes))) (property "Datasheet" "" (at 68.58 261.62 0) (effects (font (size 1.27 1.27)) (hide yes))) (property "MPN" "" (at 68.58 261.62 0) (effects (font (size 1.27 1.27)) (hide yes))) (property "Rating" "" (at 68.58 261.62 0) (effects (font (size 1.27 1.27)) (hide yes))) (property "Notes" "" (at 68.58 261.62 0) (effects (font (size 1.27 1.27)) (hide yes))) (pin "1")) (global_label "BAT_P_RET" (shape passive) (at 68.58 261.62 0) (effects (font (size 1.016 1.016)) (justify left))) (symbol (lib_id "NIU:FLAG") (at 111.75999999999999 261.62 0) (unit 1) (in_bom yes) (on_board yes) (dnp no) (property "Reference" "#FLG12" (at 111.75999999999999 251.46 0) (effects (font (size 1.27 1.27)) (hide yes))) (property "Value" "PWR_FLAG" (at 111.75999999999999 255.27 0) (effects (font (size 1.27 1.27)) (hide yes))) (property "Footprint" "" (at 111.75999999999999 261.62 0) (effects (font (size 1.27 1.27)) (hide yes))) (property "Datasheet" "" (at 111.75999999999999 261.62 0) (effects (font (size 1.27 1.27)) (hide yes))) (property "MPN" "" (at 111.75999999999999 261.62 0) (effects (font (size 1.27 1.27)) (hide yes))) (property "Rating" "" (at 111.75999999999999 261.62 0) (effects (font (size 1.27 1.27)) (hide yes))) (property "Notes" "" (at 111.75999999999999 261.62 0) (effects (font (size 1.27 1.27)) (hide yes))) (pin "1")) (global_label "CHARGER_P" (shape passive) (at 111.76 261.62 0) (effects (font (size 1.016 1.016)) (justify left))) (symbol (lib_id "NIU:FLAG") (at 154.94 261.62 0) (unit 1) (in_bom yes) (on_board yes) (dnp no) (property "Reference" "#FLG13" (at 154.94 251.46 0) (effects (font (size 1.27 1.27)) (hide yes))) (property "Value" "PWR_FLAG" (at 154.94 255.27 0) (effects (font (size 1.27 1.27)) (hide yes))) (property "Footprint" "" (at 154.94 261.62 0) (effects (font (size 1.27 1.27)) (hide yes))) (property "Datasheet" "" (at 154.94 261.62 0) (effects (font (size 1.27 1.27)) (hide yes))) (property "MPN" "" (at 154.94 261.62 0) (effects (font (size 1.27 1.27)) (hide yes))) (property "Rating" "" (at 154.94 261.62 0) (effects (font (size 1.27 1.27)) (hide yes))) (property "Notes" "" (at 154.94 261.62 0) (effects (font (size 1.27 1.27)) (hide yes))) (pin "1")) (global_label "BAT_C_P" (shape passive) (at 154.94 261.62 0) (effects (font (size 1.016 1.016)) (justify left))) (symbol (lib_id "NIU:FLAG") (at 198.12 261.62 0) (unit 1) (in_bom yes) (on_board yes) (dnp no) (property "Reference" "#FLG14" (at 198.12 251.46 0) (effects (font (size 1.27 1.27)) (hide yes))) (property "Value" "PWR_FLAG" (at 198.12 255.27 0) (effects (font (size 1.27 1.27)) (hide yes))) (property "Footprint" "" (at 198.12 261.62 0) (effects (font (size 1.27 1.27)) (hide yes))) (property "Datasheet" "" (at 198.12 261.62 0) (effects (font (size 1.27 1.27)) (hide yes))) (property "MPN" "" (at 198.12 261.62 0) (effects (font (size 1.27 1.27)) (hide yes))) (property "Rating" "" (at 198.12 261.62 0) (effects (font (size 1.27 1.27)) (hide yes))) (property "Notes" "" (at 198.12 261.62 0) (effects (font (size 1.27 1.27)) (hide yes))) (pin "1")) (global_label "BAT_C_RET" (shape passive) (at 198.12 261.62 0) (effects (font (size 1.016 1.016)) (justify left))) (symbol (lib_id "NIU:FLAG") (at 241.3 261.62 0) (unit 1) (in_bom yes) (on_board yes) (dnp no) (property "Reference" "#FLG15" (at 241.3 251.46 0) (effects (font (size 1.27 1.27)) (hide yes))) (property "Value" "PWR_FLAG" (at 241.3 255.27 0) (effects (font (size 1.27 1.27)) (hide yes))) (property "Footprint" "" (at 241.3 261.62 0) (effects (font (size 1.27 1.27)) (hide yes))) (property "Datasheet" "" (at 241.3 261.62 0) (effects (font (size 1.27 1.27)) (hide yes))) (property "MPN" "" (at 241.3 261.62 0) (effects (font (size 1.27 1.27)) (hide yes))) (property "Rating" "" (at 241.3 261.62 0) (effects (font (size 1.27 1.27)) (hide yes))) (property "Notes" "" (at 241.3 261.62 0) (effects (font (size 1.27 1.27)) (hide yes))) (pin "1")) (global_label "EXT_12V" (shape passive) (at 241.3 261.62 0) (effects (font (size 1.016 1.016)) (justify left))) (symbol (lib_id "NIU:FLAG") (at 284.47999999999996 261.62 0) (unit 1) (in_bom yes) (on_board yes) (dnp no) (property "Reference" "#FLG16" (at 284.47999999999996 251.46 0) (effects (font (size 1.27 1.27)) (hide yes))) (property "Value" "PWR_FLAG" (at 284.47999999999996 255.27 0) (effects (font (size 1.27 1.27)) (hide yes))) (property "Footprint" "" (at 284.47999999999996 261.62 0) (effects (font (size 1.27 1.27)) (hide yes))) (property "Datasheet" "" (at 284.47999999999996 261.62 0) (effects (font (size 1.27 1.27)) (hide yes))) (property "MPN" "" (at 284.47999999999996 261.62 0) (effects (font (size 1.27 1.27)) (hide yes))) (property "Rating" "" (at 284.47999999999996 261.62 0) (effects (font (size 1.27 1.27)) (hide yes))) (property "Notes" "" (at 284.47999999999996 261.62 0) (effects (font (size 1.27 1.27)) (hide yes))) (pin "1")) (global_label "COIL_RET" (shape passive) (at 284.48 261.62 0) (effects (font (size 1.016 1.016)) (justify left))) (sheet (at 284.48 127) (size 93.98 12.7) (stroke (width 0.254) (type default)) (fill (color 0 0 0 0)) (property "Sheetname" "Isolated Supply" (at 284.48 125.73 0) (effects (font (size 1.27 1.27)) (justify left bottom))) (property "Sheetfile" "Isolated_Supply.kicad_sch" (at 284.48 140.97 0) (effects (font (size 1.27 1.27)) (justify left top)))) (sheet (at 284.48 147.32) (size 93.98 12.7) (stroke (width 0.254) (type default)) (fill (color 0 0 0 0)) (property "Sheetname" "Low Voltage IO" (at 284.48 146.04999999999998 0) (effects (font (size 1.27 1.27)) (justify left bottom))) (property "Sheetfile" "Low_Voltage_IO.kicad_sch" (at 284.48 161.29 0) (effects (font (size 1.27 1.27)) (justify left top)))) (sheet (at 284.48 167.64) (size 93.98 12.7) (stroke (width 0.254) (type default)) (fill (color 0 0 0 0)) (property "Sheetname" "Charge Mode" (at 284.48 166.36999999999998 0) (effects (font (size 1.27 1.27)) (justify left bottom))) (property "Sheetfile" "Charge_Mode.kicad_sch" (at 284.48 181.60999999999999 0) (effects (font (size 1.27 1.27)) (justify left top)))) (sheet (at 284.48 187.96) (size 93.98 12.7) (stroke (width 0.254) (type default)) (fill (color 0 0 0 0)) (property "Sheetname" "Buck 36V" (at 284.48 186.69 0) (effects (font (size 1.27 1.27)) (justify left bottom))) (property "Sheetfile" "Buck_36V.kicad_sch" (at 284.48 201.93 0) (effects (font (size 1.27 1.27)) (justify left top)))) (sheet (at 284.48 208.28) (size 93.98 12.7) (stroke (width 0.254) (type default)) (fill (color 0 0 0 0)) (property "Sheetname" "VM Transient Clamp" (at 284.48 207.01 0) (effects (font (size 1.27 1.27)) (justify left bottom))) (property "Sheetfile" "VM_Transient_Clamp.kicad_sch" (at 284.48 222.25 0) (effects (font (size 1.27 1.27)) (justify left top)))) (text "12 V ABSENT: K1 NC drive contacts closed / NO charge contacts open.\n12 V PRESENT: K1 NC drive contacts open / NO charge contacts closed.\nK1A and K1B are ONE physical, forcibly guided 2NC + 2NO relay." (at 284.48 38.1 0) (effects (font (size 1.5 1.5)) (justify left top))) (text "External controller: disable drive before transfer.\nAssert 12 V, wait 1 s, then AC ON.\nAC OFF, wait 1 s, then remove 12 V.\nNear-zero-current transfer; no loaded 36-54.6 V switching approval.\nNo precharge or AC switching on this PCB." (at 284.48 86.36 0) (effects (font (size 1.27 1.27)) (justify left top))) (text "One 12 V / 30 mA relay coil, separate from battery and SYSTEM_RET.\nCoil terminal 0 = positive; terminal 1 = negative.\n3 A maximum HEADER rating; actual jumper leads may be lower.\nRetained 10 A fuses do not protect jumper wiring from overload." (at 193.04 182.88 0) (effects (font (size 1.27 1.27)) (justify left top))) (sheet_instances (path "" (page "1"))) (wire (pts (xy 35.56 50.8) (xy 45.72 50.8)) (stroke (width 0) (type default))) (wire (pts (xy 35.56 55.88) (xy 45.72 55.88)) (stroke (width 0) (type default))) (wire (pts (xy 35.56 124.46) (xy 45.72 124.46)) (stroke (width 0) (type default))) (wire (pts (xy 35.56 190.5) (xy 43.18 190.5)) (stroke (width 0) (type default))) (wire (pts (xy 35.56 195.58) (xy 43.18 195.58)) (stroke (width 0) (type default))) (wire (pts (xy 45.72 43.18) (xy 45.72 50.8)) (stroke (width 0) (type default))) (wire (pts (xy 45.72 50.8) (xy 55.88 50.8)) (stroke (width 0) (type default))) (wire (pts (xy 45.72 55.88) (xy 45.72 60.96)) (stroke (width 0) (type default))) (wire (pts (xy 45.72 60.96) (xy 88.9 60.96)) (stroke (width 0) (type default))) (wire (pts (xy 45.72 124.46) (xy 45.72 129.54)) (stroke (width 0) (type default))) (wire (pts (xy 45.72 129.54) (xy 88.9 129.54)) (stroke (width 0) (type default))) (wire (pts (xy 68.58 190.5) (xy 76.2 190.5)) (stroke (width 0) (type default))) (wire (pts (xy 78.74 43.18) (xy 78.74 50.8)) (stroke (width 0) (type default))) (wire (pts (xy 88.9 60.96) (xy 88.9 68.58)) (stroke (width 0) (type default))) (wire (pts (xy 88.9 60.96) (xy 119.38 60.96)) (stroke (width 0) (type default))) (wire (pts (xy 88.9 111.76) (xy 88.9 119.38)) (stroke (width 0) (type default))) (wire (pts (xy 88.9 119.38) (xy 119.38 119.38)) (stroke (width 0) (type default))) (wire (pts (xy 88.9 129.54) (xy 88.9 137.16)) (stroke (width 0) (type default))) (wire (pts (xy 88.9 129.54) (xy 119.38 129.54)) (stroke (width 0) (type default))) (wire (pts (xy 91.44 190.5) (xy 99.06 190.5)) (stroke (width 0) (type default))) (wire (pts (xy 101.6 50.8) (xy 119.38 50.8)) (stroke (width 0) (type default))) (wire (pts (xy 121.92 195.58) (xy 121.92 203.2)) (stroke (width 0) (type default))) (wire (pts (xy 121.92 218.44) (xy 121.92 226.06)) (stroke (width 0) (type default))) (wire (pts (xy 134.62 81.28) (xy 134.62 88.9)) (stroke (width 0) (type default))) (wire (pts (xy 144.78 81.28) (xy 144.78 88.9)) (stroke (width 0) (type default))) (wire (pts (xy 160.02 50.8) (xy 177.8 50.8)) (stroke (width 0) (type default))) (wire (pts (xy 160.02 60.96) (xy 177.8 60.96)) (stroke (width 0) (type default))) (wire (pts (xy 160.02 119.38) (xy 165.1 119.38)) (stroke (width 0) (type default))) (wire (pts (xy 160.02 129.54) (xy 215.9 129.54)) (stroke (width 0) (type default))) (wire (pts (xy 162.56 187.96) (xy 162.56 195.58)) (stroke (width 0) (type default))) (wire (pts (xy 162.56 210.82) (xy 162.56 218.44)) (stroke (width 0) (type default))) (wire (pts (xy 162.56 218.44) (xy 162.56 226.06)) (stroke (width 0) (type default))) (wire (pts (xy 162.56 241.3) (xy 162.56 248.92)) (stroke (width 0) (type default))) (wire (pts (xy 165.1 111.76) (xy 165.1 119.38)) (stroke (width 0) (type default))) (wire (pts (xy 165.1 119.38) (xy 185.42 119.38)) (stroke (width 0) (type default))) (wire (pts (xy 177.8 43.18) (xy 177.8 50.8)) (stroke (width 0) (type default))) (wire (pts (xy 177.8 50.8) (xy 213.36 50.8)) (stroke (width 0) (type default))) (wire (pts (xy 177.8 60.96) (xy 177.8 68.58)) (stroke (width 0) (type default))) (wire (pts (xy 177.8 60.96) (xy 203.2 60.96)) (stroke (width 0) (type default))) (wire (pts (xy 200.66 119.38) (xy 215.9 119.38)) (stroke (width 0) (type default))) (wire (pts (xy 203.2 55.88) (xy 203.2 60.96)) (stroke (width 0) (type default))) (wire (pts (xy 203.2 55.88) (xy 213.36 55.88)) (stroke (width 0) (type default))) (wire (pts (xy 215.9 111.76) (xy 215.9 119.38)) (stroke (width 0) (type default))) (wire (pts (xy 215.9 119.38) (xy 243.84 119.38)) (stroke (width 0) (type default))) (wire (pts (xy 215.9 129.54) (xy 215.9 137.16)) (stroke (width 0) (type default))) (wire (pts (xy 215.9 129.54) (xy 233.68 129.54)) (stroke (width 0) (type default))) (wire (pts (xy 233.68 124.46) (xy 233.68 129.54)) (stroke (width 0) (type default))) (wire (pts (xy 233.68 124.46) (xy 243.84 124.46)) (stroke (width 0) (type default))) (global_label "CHG_SENSE_SOURCE" (shape passive) (at 35.56 119.38 0) (effects (font (size 1.016 1.016)) (justify left))) (sheet (at 284.48 228.6) (size 93.98 12.7) (stroke (width 0.254) (type default)) (fill (color 0 0 0 0)) (property "Sheetname" "SOC Sensing" (at 284.48 227.32999999999998 0) (effects (font (size 1.27 1.27)) (justify left bottom))) (property "Sheetfile" "SOC_Sensing.kicad_sch" (at 284.48 242.57 0) (effects (font (size 1.27 1.27)) (justify left top)))) (wire (pts (xy 71.12 50.8) (xy 78.74 50.8)) (stroke (width 0) (type default))) (symbol (lib_id "NIU:CONN") (at 30.48 223.52 0) (unit 1) (in_bom yes) (on_board yes) (dnp no) (property "Reference" "J14" (at 30.48 213.36 0) (effects (font (size 1.27 1.27)))) (property "Value" "12V RELAY PASS-THROUGH" (at 30.48 217.17 0) (effects (font (size 1.27 1.27)))) (property "Footprint" "NIU:PinHeader_1x02_P2.54mm_Vertical" (at 30.48 223.52 0) (effects (font (size 1.27 1.27)) (hide yes))) (property "Datasheet" "" (at 30.48 223.52 0) (effects (font (size 1.27 1.27)) (hide yes))) (property "MPN" "M20-9990245" (at 30.48 223.52 0) (effects (font (size 1.27 1.27)) (hide yes))) (property "Rating" "3A header / LV signals" (at 30.48 223.52 0) (effects (font (size 1.27 1.27)) (hide yes))) (property "Notes" "Direct parallel connection to J5 before D3. Pin 1 EXT_12V, pin 2 COIL_RET. One external switched 12 V source powers both boards. Not a second independent supply input. Connect to motor J11.1 Relay+ / J11.2 Relay-." (at 30.48 223.52 0) (effects (font (size 1.27 1.27)) (hide yes))) (pin "1") (pin "2") (property "Manufacturer" "Harwin" (at 30.48 223.52 0) (effects (font (size 1.27 1.27)) (hide yes))) (property "Mouser" "855-M20-9990245" (at 30.48 223.52 0) (effects (font (size 1.27 1.27)) (hide yes)))) (wire (pts (xy 35.56 223.52) (xy 50.8 223.52)) (stroke (width 0) (type default))) (global_label "EXT_12V" (shape passive) (at 50.8 223.52 0) (effects (font (size 1.016 1.016)) (justify left))) (wire (pts (xy 35.56 228.6) (xy 50.8 228.6)) (stroke (width 0) (type default))) (global_label "COIL_RET" (shape passive) (at 50.8 228.6 0) (effects (font (size 1.016 1.016)) (justify left))) (text "J14 duplicates J5 BEFORE D3: 1 = external +12 V, 2 = coil return.\nTo motor J11.1 Relay+ / J11.2 Relay-. Use ONE switched source.\nShared source: approximately 0.20 A with five 12 V G5Q-1 coils; allow >=0.3 A.\nNo connection to battery or SYSTEM_RET. Motor relay suppression remains external." (at 193.04 223.52 0) (effects (font (size 1.27 1.27)) (justify left top))))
